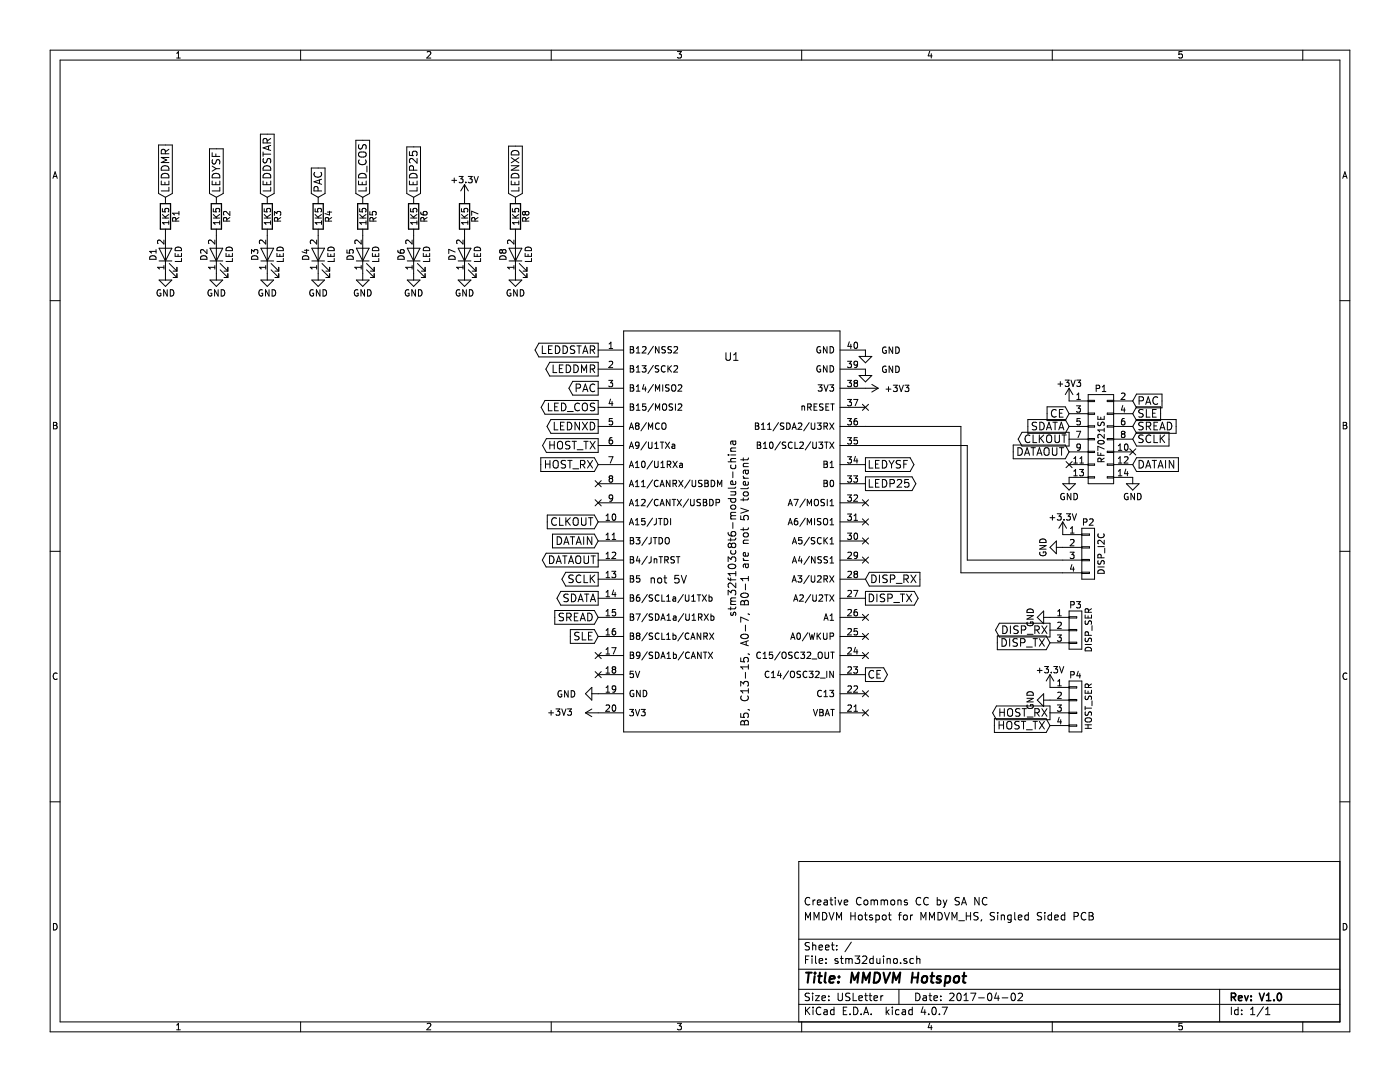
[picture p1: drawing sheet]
EESchema Schematic File Version 2
LIBS:power
LIBS:device
LIBS:transistors
LIBS:conn
LIBS:linear
LIBS:regul
LIBS:74xx
LIBS:cmos4000
LIBS:adc-dac
LIBS:memory
LIBS:xilinx
LIBS:microcontrollers
LIBS:dsp
LIBS:microchip
LIBS:analog_switches
LIBS:motorola
LIBS:texas
LIBS:intel
LIBS:audio
LIBS:interface
LIBS:digital-audio
LIBS:philips
LIBS:display
LIBS:cypress
LIBS:siliconi
LIBS:opto
LIBS:atmel
LIBS:contrib
LIBS:valves
LIBS:stm32f103c8t6-module-china
LIBS:stm32duino-cache
EELAYER 25 0
EELAYER END
$Descr USLetter 11000 8500
encoding utf-8
Sheet 1 1
Title "MMDVM Hotspot"
Date "2017-04-02"
Rev "V1.0"
Comp ""
Comment1 "MMDVM Hotspot for MMDVM_HS, Singled Sided PCB"
Comment2 "Creative Commons CC by SA NC"
Comment3 ""
Comment4 ""
$EndDescr
$Comp
L stm32f103c8t6-module-china U1
U 1 1
P 5750 4150
F 0 "U1" H 5750 5500 60  0000 C CNN
F 1 "stm32f103c8t6-module-china" V 5750 4150 60  0000 C CNN
F 2 "myelin-kicad:stm32f103c8t6-module-china" H 5750 2450 60  0001 C CNN
F 3 "" H 5350 4400 60  0000 C CNN
	1    5750 4150
	1    0    0    -1  
$EndComp
$Comp
L GND #PWR01
U 1 1
P 8400 3750
F 0 "#PWR01" H 8400 3500 50  0001 C CNN
F 1 "GND" H 8400 3600 50  0000 C CNN
F 2 "" H 8400 3750 50  0000 C CNN
F 3 "" H 8400 3750 50  0000 C CNN
	1    8400 3750
	1    0    0    -1  
$EndComp
$Comp
L GND #PWR02
U 1 1
P 8900 3750
F 0 "#PWR02" H 8900 3500 50  0001 C CNN
F 1 "GND" H 8900 3600 50  0000 C CNN
F 2 "" H 8900 3750 50  0000 C CNN
F 3 "" H 8900 3750 50  0000 C CNN
	1    8900 3750
	1    0    0    -1  
$EndComp
$Comp
L GND #PWR03
U 1 1
P 6800 2750
F 0 "#PWR03" H 6800 2500 50  0001 C CNN
F 1 "GND" H 7000 2750 50  0000 C CNN
F 2 "" H 6800 2750 50  0000 C CNN
F 3 "" H 6800 2750 50  0000 C CNN
	1    6800 2750
	1    0    0    -1  
$EndComp
$Comp
L GND #PWR04
U 1 1
P 6800 2900
F 0 "#PWR04" H 6800 2650 50  0001 C CNN
F 1 "GND" H 7000 2900 50  0000 C CNN
F 2 "" H 6800 2900 50  0000 C CNN
F 3 "" H 6800 2900 50  0000 C CNN
	1    6800 2900
	1    0    0    -1  
$EndComp
NoConn ~ 4700 3800
NoConn ~ 4700 3950
$Comp
L CONN_02X07 P1
U 1 1
P 8650 3450
F 0 "P1" H 8650 3850 50  0000 C CNN
F 1 "RF7021SE" V 8650 3450 50  0000 C CNN
F 2 "Pin_Headers:Pin_Header_Straight_2x07_Pitch2.54mm" H 8650 2250 50  0001 C CNN
F 3 "" H 8650 2250 50  0000 C CNN
	1    8650 3450
	1    0    0    -1  
$EndComp
Text GLabel 8900 3250 2    60   Input ~ 0
SLE
Text GLabel 4700 5000 0    60   Input ~ 0
SLE
Text GLabel 8900 3350 2    60   Input ~ 0
SREAD
Text GLabel 4700 4850 0    60   Input ~ 0
SREAD
Text GLabel 8400 3350 0    60   Input ~ 0
SDATA
Text GLabel 8400 3250 0    60   Input ~ 0
CE
Text GLabel 8900 3450 2    60   Input ~ 0
SCLK
Text GLabel 8900 3650 2    60   Input ~ 0
DATAIN
Text GLabel 8400 3550 0    60   Input ~ 0
DATAOUT
Text GLabel 8400 3450 0    60   Output ~ 0
CLKOUT
Text GLabel 4700 4700 0    60   Output ~ 0
SDATA
Text GLabel 4700 4550 0    60   Output ~ 0
SCLK
Text GLabel 4700 4400 0    60   Output ~ 0
DATAOUT
Text GLabel 4700 4250 0    60   Input ~ 0
DATAIN
Text GLabel 4700 4100 0    60   Input ~ 0
CLKOUT
Text GLabel 8900 3150 2    60   Input ~ 0
PAC
Text GLabel 4700 3050 0    60   Output ~ 0
PAC
NoConn ~ 8400 3650
NoConn ~ 8900 3550
Text GLabel 6800 5300 2    60   Output ~ 0
CE
NoConn ~ 4700 5300
NoConn ~ 4700 5150
NoConn ~ 6800 3200
NoConn ~ 6800 3950
NoConn ~ 6800 4100
NoConn ~ 6800 4250
NoConn ~ 6800 4400
NoConn ~ 6800 4850
NoConn ~ 6800 5000
NoConn ~ 6800 5150
NoConn ~ 6800 5450
Text GLabel 4700 3200 0    60   Output ~ 0
LED_COS
Text GLabel 4700 2900 0    60   Output ~ 0
LEDDMR
Text GLabel 4700 2750 0    60   Output ~ 0
LEDDSTAR
Text GLabel 6800 3650 2    60   Output ~ 0
LEDYSF
Text GLabel 6800 3800 2    60   Output ~ 0
LEDP25
$Comp
L R R1
U 1 1
P 1300 1700
F 0 "R1" V 1380 1700 50  0000 C CNN
F 1 "1K5" V 1300 1700 50  0000 C CNN
F 2 "Resistors_THT:R_Axial_DIN0204_L3.6mm_D1.6mm_P5.08mm_Horizontal" V 1230 1700 50  0001 C CNN
F 3 "" H 1300 1700 50  0000 C CNN
	1    1300 1700
	1    0    0    -1  
$EndComp
$Comp
L LED D1
U 1 1
P 1300 2000
F 0 "D1" H 1300 2100 50  0000 C CNN
F 1 "LED" H 1300 1900 50  0000 C CNN
F 2 "LEDs:LED-3MM" H 1300 2000 50  0001 C CNN
F 3 "" H 1300 2000 50  0000 C CNN
	1    1300 2000
	0    -1   -1   0   
$EndComp
$Comp
L GND #PWR05
U 1 1
P 1300 2150
F 0 "#PWR05" H 1300 1900 50  0001 C CNN
F 1 "GND" H 1300 2000 50  0000 C CNN
F 2 "" H 1300 2150 50  0000 C CNN
F 3 "" H 1300 2150 50  0000 C CNN
	1    1300 2150
	1    0    0    -1  
$EndComp
Text GLabel 1300 1550 1    60   Input ~ 0
LEDDMR
$Comp
L R R2
U 1 1
P 1700 1700
F 0 "R2" V 1780 1700 50  0000 C CNN
F 1 "1K5" V 1700 1700 50  0000 C CNN
F 2 "Resistors_THT:R_Axial_DIN0204_L3.6mm_D1.6mm_P5.08mm_Horizontal" V 1630 1700 50  0001 C CNN
F 3 "" H 1700 1700 50  0000 C CNN
	1    1700 1700
	1    0    0    -1  
$EndComp
$Comp
L LED D2
U 1 1
P 1700 2000
F 0 "D2" H 1700 2100 50  0000 C CNN
F 1 "LED" H 1700 1900 50  0000 C CNN
F 2 "LEDs:LED-3MM" H 1700 2000 50  0001 C CNN
F 3 "" H 1700 2000 50  0000 C CNN
	1    1700 2000
	0    -1   -1   0   
$EndComp
$Comp
L GND #PWR06
U 1 1
P 1700 2150
F 0 "#PWR06" H 1700 1900 50  0001 C CNN
F 1 "GND" H 1700 2000 50  0000 C CNN
F 2 "" H 1700 2150 50  0000 C CNN
F 3 "" H 1700 2150 50  0000 C CNN
	1    1700 2150
	1    0    0    -1  
$EndComp
Text GLabel 1700 1550 1    60   Input ~ 0
LEDYSF
$Comp
L R R3
U 1 1
P 2100 1700
F 0 "R3" V 2180 1700 50  0000 C CNN
F 1 "1K5" V 2100 1700 50  0000 C CNN
F 2 "Resistors_THT:R_Axial_DIN0204_L3.6mm_D1.6mm_P5.08mm_Horizontal" V 2030 1700 50  0001 C CNN
F 3 "" H 2100 1700 50  0000 C CNN
	1    2100 1700
	1    0    0    -1  
$EndComp
$Comp
L LED D3
U 1 1
P 2100 2000
F 0 "D3" H 2100 2100 50  0000 C CNN
F 1 "LED" H 2100 1900 50  0000 C CNN
F 2 "LEDs:LED-3MM" H 2100 2000 50  0001 C CNN
F 3 "" H 2100 2000 50  0000 C CNN
	1    2100 2000
	0    -1   -1   0   
$EndComp
$Comp
L GND #PWR07
U 1 1
P 2100 2150
F 0 "#PWR07" H 2100 1900 50  0001 C CNN
F 1 "GND" H 2100 2000 50  0000 C CNN
F 2 "" H 2100 2150 50  0000 C CNN
F 3 "" H 2100 2150 50  0000 C CNN
	1    2100 2150
	1    0    0    -1  
$EndComp
Text GLabel 2100 1550 1    60   Input ~ 0
LEDDSTAR
$Comp
L R R4
U 1 1
P 2500 1700
F 0 "R4" V 2580 1700 50  0000 C CNN
F 1 "1K5" V 2500 1700 50  0000 C CNN
F 2 "Resistors_THT:R_Axial_DIN0204_L3.6mm_D1.6mm_P5.08mm_Horizontal" V 2430 1700 50  0001 C CNN
F 3 "" H 2500 1700 50  0000 C CNN
	1    2500 1700
	1    0    0    -1  
$EndComp
$Comp
L LED D4
U 1 1
P 2500 2000
F 0 "D4" H 2500 2100 50  0000 C CNN
F 1 "LED" H 2500 1900 50  0000 C CNN
F 2 "LEDs:LED-3MM" H 2500 2000 50  0001 C CNN
F 3 "" H 2500 2000 50  0000 C CNN
	1    2500 2000
	0    -1   -1   0   
$EndComp
$Comp
L GND #PWR08
U 1 1
P 2500 2150
F 0 "#PWR08" H 2500 1900 50  0001 C CNN
F 1 "GND" H 2500 2000 50  0000 C CNN
F 2 "" H 2500 2150 50  0000 C CNN
F 3 "" H 2500 2150 50  0000 C CNN
	1    2500 2150
	1    0    0    -1  
$EndComp
Text GLabel 2500 1550 1    60   Input ~ 0
PAC
$Comp
L R R5
U 1 1
P 2850 1700
F 0 "R5" V 2930 1700 50  0000 C CNN
F 1 "1K5" V 2850 1700 50  0000 C CNN
F 2 "Resistors_THT:R_Axial_DIN0204_L3.6mm_D1.6mm_P5.08mm_Horizontal" V 2780 1700 50  0001 C CNN
F 3 "" H 2850 1700 50  0000 C CNN
	1    2850 1700
	1    0    0    -1  
$EndComp
$Comp
L LED D5
U 1 1
P 2850 2000
F 0 "D5" H 2850 2100 50  0000 C CNN
F 1 "LED" H 2850 1900 50  0000 C CNN
F 2 "LEDs:LED-3MM" H 2850 2000 50  0001 C CNN
F 3 "" H 2850 2000 50  0000 C CNN
	1    2850 2000
	0    -1   -1   0   
$EndComp
$Comp
L GND #PWR09
U 1 1
P 2850 2150
F 0 "#PWR09" H 2850 1900 50  0001 C CNN
F 1 "GND" H 2850 2000 50  0000 C CNN
F 2 "" H 2850 2150 50  0000 C CNN
F 3 "" H 2850 2150 50  0000 C CNN
	1    2850 2150
	1    0    0    -1  
$EndComp
Text GLabel 2850 1550 1    60   Input ~ 0
LED_COS
$Comp
L R R6
U 1 1
P 3250 1700
F 0 "R6" V 3330 1700 50  0000 C CNN
F 1 "1K5" V 3250 1700 50  0000 C CNN
F 2 "Resistors_THT:R_Axial_DIN0204_L3.6mm_D1.6mm_P5.08mm_Horizontal" V 3180 1700 50  0001 C CNN
F 3 "" H 3250 1700 50  0000 C CNN
	1    3250 1700
	1    0    0    -1  
$EndComp
$Comp
L LED D6
U 1 1
P 3250 2000
F 0 "D6" H 3250 2100 50  0000 C CNN
F 1 "LED" H 3250 1900 50  0000 C CNN
F 2 "LEDs:LED-3MM" H 3250 2000 50  0001 C CNN
F 3 "" H 3250 2000 50  0000 C CNN
	1    3250 2000
	0    -1   -1   0   
$EndComp
$Comp
L GND #PWR010
U 1 1
P 3250 2150
F 0 "#PWR010" H 3250 1900 50  0001 C CNN
F 1 "GND" H 3250 2000 50  0000 C CNN
F 2 "" H 3250 2150 50  0000 C CNN
F 3 "" H 3250 2150 50  0000 C CNN
	1    3250 2150
	1    0    0    -1  
$EndComp
Text GLabel 3250 1550 1    60   Input ~ 0
LEDP25
$Comp
L R R7
U 1 1
P 3650 1700
F 0 "R7" V 3730 1700 50  0000 C CNN
F 1 "1K5" V 3650 1700 50  0000 C CNN
F 2 "Resistors_THT:R_Axial_DIN0204_L3.6mm_D1.6mm_P5.08mm_Horizontal" V 3580 1700 50  0001 C CNN
F 3 "" H 3650 1700 50  0000 C CNN
	1    3650 1700
	1    0    0    -1  
$EndComp
$Comp
L LED D7
U 1 1
P 3650 2000
F 0 "D7" H 3650 2100 50  0000 C CNN
F 1 "LED" H 3650 1900 50  0000 C CNN
F 2 "LEDs:LED-3MM" H 3650 2000 50  0001 C CNN
F 3 "" H 3650 2000 50  0000 C CNN
	1    3650 2000
	0    -1   -1   0   
$EndComp
$Comp
L GND #PWR011
U 1 1
P 3650 2150
F 0 "#PWR011" H 3650 1900 50  0001 C CNN
F 1 "GND" H 3650 2000 50  0000 C CNN
F 2 "" H 3650 2150 50  0000 C CNN
F 3 "" H 3650 2150 50  0000 C CNN
	1    3650 2150
	1    0    0    -1  
$EndComp
$Comp
L +3.3V #PWR012
U 1 1
P 3650 1550
F 0 "#PWR012" H 3650 1400 50  0001 C CNN
F 1 "+3.3V" H 3650 1690 50  0000 C CNN
F 2 "" H 3650 1550 50  0000 C CNN
F 3 "" H 3650 1550 50  0000 C CNN
	1    3650 1550
	1    0    0    -1  
$EndComp
NoConn ~ 6800 5600
$Comp
L GND #PWR013
U 1 1
P 4700 5450
F 0 "#PWR013" H 4700 5200 50  0001 C CNN
F 1 "GND" V 4700 5200 50  0000 C CNN
F 2 "" H 4700 5450 50  0000 C CNN
F 3 "" H 4700 5450 50  0000 C CNN
	1    4700 5450
	0    1    1    0   
$EndComp
$Comp
L CONN_01X04 P2
U 1 1
P 8550 4350
F 0 "P2" H 8550 4600 50  0000 C CNN
F 1 "DISP_I2C" V 8650 4350 50  0000 C CNN
F 2 "Pin_Headers:Pin_Header_Angled_1x04_Pitch2.54mm" H 8550 4350 50  0001 C CNN
F 3 "" H 8550 4350 50  0000 C CNN
	1    8550 4350
	1    0    0    -1  
$EndComp
$Comp
L GND #PWR014
U 1 1
P 8350 4300
F 0 "#PWR014" H 8350 4050 50  0001 C CNN
F 1 "GND" H 8350 4150 50  0000 C CNN
F 2 "" H 8350 4300 50  0000 C CNN
F 3 "" H 8350 4300 50  0000 C CNN
	1    8350 4300
	0    1    1    0   
$EndComp
Wire Wire Line
	6800 3500 7600 3500
Wire Wire Line
	6800 3350 7550 3350
Wire Wire Line
	7550 3350 7550 4500
Wire Wire Line
	7550 4500 8350 4500
$Comp
L CONN_01X03 P3
U 1 1
P 8450 4950
F 0 "P3" H 8450 5150 50  0000 C CNN
F 1 "DISP_SER" V 8550 4950 50  0000 C CNN
F 2 "Pin_Headers:Pin_Header_Angled_1x03_Pitch2.54mm" H 8450 4950 50  0001 C CNN
F 3 "" H 8450 4950 50  0000 C CNN
	1    8450 4950
	1    0    0    -1  
$EndComp
$Comp
L GND #PWR015
U 1 1
P 8250 4850
F 0 "#PWR015" H 8250 4600 50  0001 C CNN
F 1 "GND" H 8250 4700 50  0000 C CNN
F 2 "" H 8250 4850 50  0000 C CNN
F 3 "" H 8250 4850 50  0000 C CNN
	1    8250 4850
	0    1    1    0   
$EndComp
$Comp
L GND #PWR016
U 1 1
P 8250 5500
F 0 "#PWR016" H 8250 5250 50  0001 C CNN
F 1 "GND" H 8250 5350 50  0000 C CNN
F 2 "" H 8250 5500 50  0000 C CNN
F 3 "" H 8250 5500 50  0000 C CNN
	1    8250 5500
	0    1    1    0   
$EndComp
$Comp
L CONN_01X04 P4
U 1 1
P 8450 5550
F 0 "P4" H 8450 5800 50  0000 C CNN
F 1 "HOST_SER" V 8550 5550 50  0000 C CNN
F 2 "Pin_Headers:Pin_Header_Angled_1x04_Pitch2.54mm" H 8450 5550 50  0001 C CNN
F 3 "" H 8450 5550 50  0000 C CNN
	1    8450 5550
	1    0    0    -1  
$EndComp
Text GLabel 4700 3650 0    60   Input ~ 0
HOST_RX
Text GLabel 4700 3500 0    60   Output ~ 0
HOST_TX
Text GLabel 8250 5700 0    60   Input ~ 0
HOST_TX
Text GLabel 8250 5600 0    60   Output ~ 0
HOST_RX
Text GLabel 6800 4700 2    60   Output ~ 0
DISP_TX
Text GLabel 6800 4550 2    60   Input ~ 0
DISP_RX
Text GLabel 8250 4950 0    60   Output ~ 0
DISP_RX
Text GLabel 8250 5050 0    60   Input ~ 0
DISP_TX
$Comp
L +3V3 #PWR017
U 1 1
P 8400 3150
F 0 "#PWR017" H 8400 3000 50  0001 C CNN
F 1 "+3V3" H 8400 3290 50  0000 C CNN
F 2 "" H 8400 3150 50  0000 C CNN
F 3 "" H 8400 3150 50  0000 C CNN
	1    8400 3150
	1    0    0    -1  
$EndComp
$Comp
L +3V3 #PWR018
U 1 1
P 4700 5600
F 0 "#PWR018" H 4700 5450 50  0001 C CNN
F 1 "+3V3" V 4700 5900 50  0000 C CNN
F 2 "" H 4700 5600 50  0000 C CNN
F 3 "" H 4700 5600 50  0000 C CNN
	1    4700 5600
	0    -1   -1   0   
$EndComp
$Comp
L +3.3V #PWR019
U 1 1
P 8350 4200
F 0 "#PWR019" H 8350 4050 50  0001 C CNN
F 1 "+3.3V" H 8350 4340 50  0000 C CNN
F 2 "" H 8350 4200 50  0000 C CNN
F 3 "" H 8350 4200 50  0000 C CNN
	1    8350 4200
	1    0    0    -1  
$EndComp
Wire Wire Line
	7600 4400 8350 4400
Wire Wire Line
	7600 3500 7600 4400
$Comp
L +3.3V #PWR020
U 1 1
P 8250 5400
F 0 "#PWR020" H 8250 5250 50  0001 C CNN
F 1 "+3.3V" H 8250 5540 50  0000 C CNN
F 2 "" H 8250 5400 50  0000 C CNN
F 3 "" H 8250 5400 50  0000 C CNN
	1    8250 5400
	1    0    0    -1  
$EndComp
$Comp
L +3V3 #PWR021
U 1 1
P 6800 3050
F 0 "#PWR021" H 6800 2900 50  0001 C CNN
F 1 "+3V3" V 6800 3300 50  0000 C CNN
F 2 "" H 6800 3050 50  0000 C CNN
F 3 "" H 6800 3050 50  0000 C CNN
	1    6800 3050
	0    1    1    0   
$EndComp
Text GLabel 4700 3350 0    60   Output ~ 0
LEDNXD
Text GLabel 4050 1550 1    60   Input ~ 0
LEDNXD
$Comp
L R R8
U 1 1
P 4050 1700
F 0 "R8" V 4130 1700 50  0000 C CNN
F 1 "1K5" V 4050 1700 50  0000 C CNN
F 2 "Resistors_THT:R_Axial_DIN0204_L3.6mm_D1.6mm_P5.08mm_Horizontal" V 3980 1700 50  0001 C CNN
F 3 "" H 4050 1700 50  0000 C CNN
	1    4050 1700
	1    0    0    -1  
$EndComp
$Comp
L LED D8
U 1 1
P 4050 2000
F 0 "D8" H 4050 2100 50  0000 C CNN
F 1 "LED" H 4050 1900 50  0000 C CNN
F 2 "LEDs:LED-3MM" H 4050 2000 50  0001 C CNN
F 3 "" H 4050 2000 50  0000 C CNN
	1    4050 2000
	0    -1   -1   0   
$EndComp
$Comp
L GND #PWR022
U 1 1
P 4050 2150
F 0 "#PWR022" H 4050 1900 50  0001 C CNN
F 1 "GND" H 4050 2000 50  0000 C CNN
F 2 "" H 4050 2150 50  0000 C CNN
F 3 "" H 4050 2150 50  0000 C CNN
	1    4050 2150
	1    0    0    -1  
$EndComp
$EndSCHEMATC
